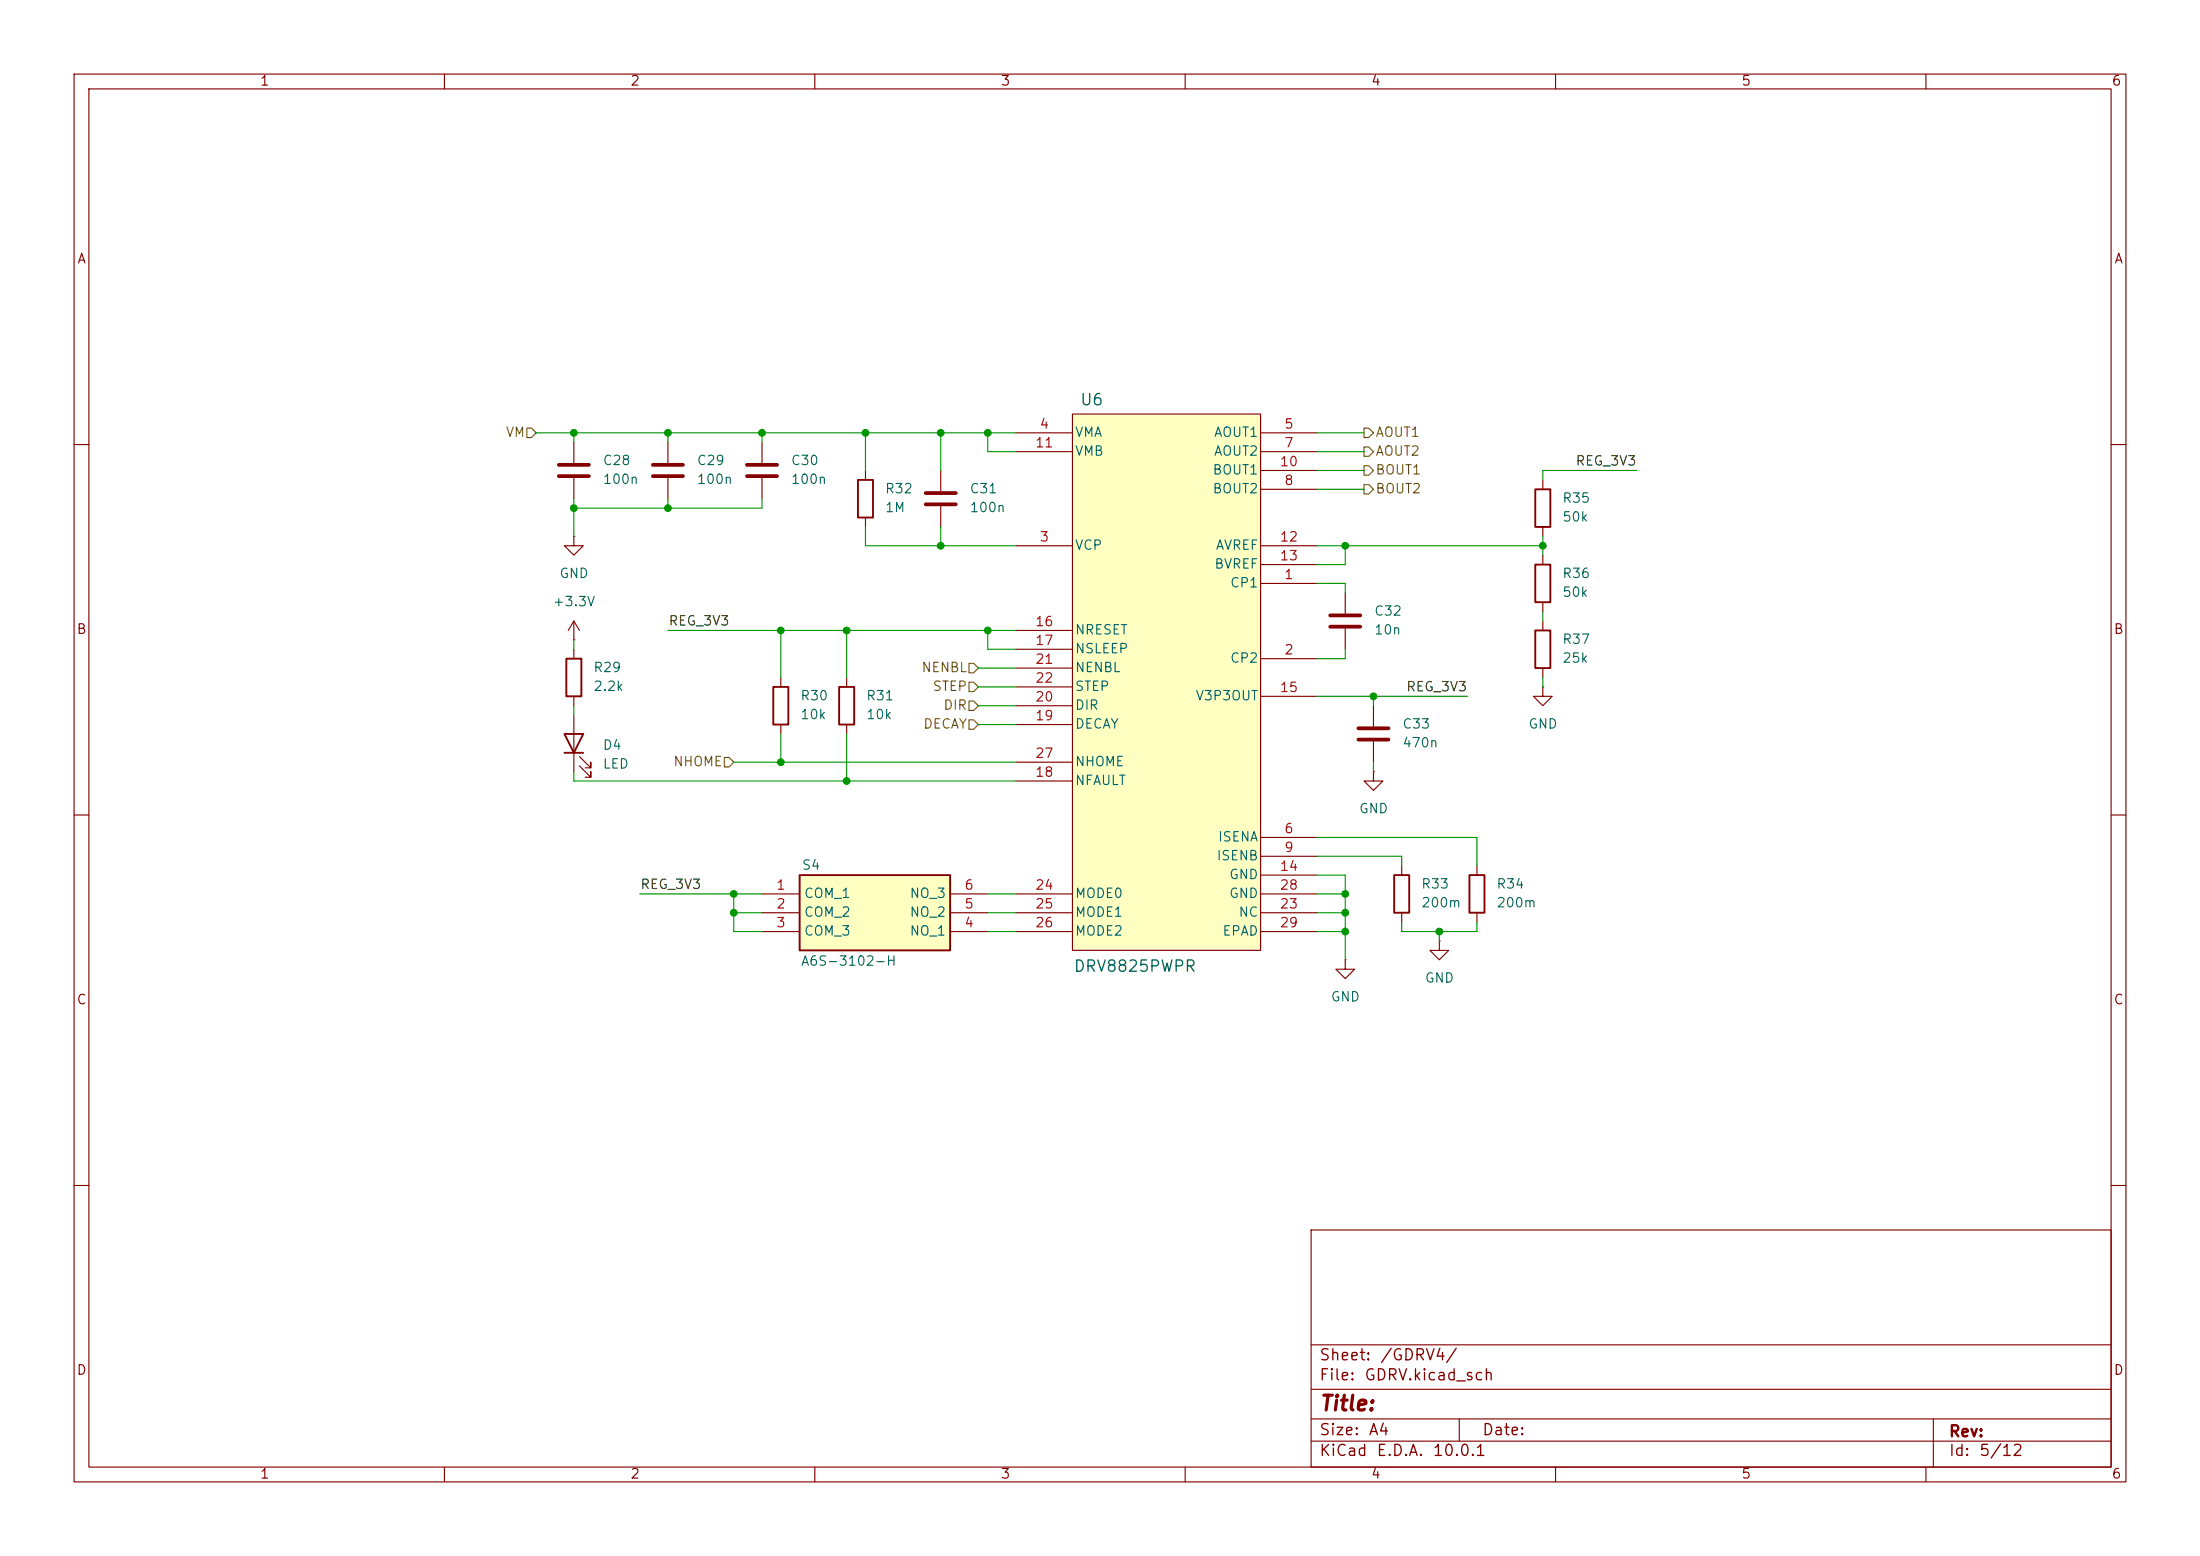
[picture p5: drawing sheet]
<svg xmlns="http://www.w3.org/2000/svg" width="297mm" height="210mm" viewBox="0 0 297 210" stroke-linecap="round" stroke-linejoin="round" font-family="sans-serif">
<g fill="none" stroke="#840000" stroke-width=".15">
<path d="M10 10h277v190h-277zM12 12h273v186h-273zM60 10v2M110 10v2M160 10v2M210 10v2M260 10v2M10 60h2M285 60h2M10 110h2M285 110h2M10 160h2"/>
<path d="M177 166h108v32h-108zM285 160h2M60 198v2M110 198v2M160 198v2M177 194.5h108M177 191.5h108M177 187.5h108M177 181.5h108M197 191.5v3M210 198v2M260 198v2"/>
<path d="M261 191.5v6.5"/>
</g>
<path d="M144.8 55.9h25.4v72.4h-25.4z" fill="#ffffc2"/>
<g fill="none" stroke="#840000" stroke-width=".15">
<path d="M137.2 58.4h7.6M144.8 55.9h25.4v72.4h-25.4zM170.2 58.4h7.6M77.5 72.4v1.3h1.2l-1.2 1.2-1.3-1.2h1.3M77.5 72.4h.1M127 63.5v2.8M127 68.3v2.8M137.2 73.7h7.6M137.2 61h7.6M170.2 78.7h7.6M170.2 73.7h7.6M170.2 61h7.6"/>
<path d="M170.2 66h7.6M170.2 63.5h7.6M170.2 76.2h7.6M208.3 64.8v1.2M208.3 71.1v1.3M208.3 74.9v1.3M77.5 86.4h.1M77.5 83.8l-.8 1.3M77.5 83.8l.7 1.3M77.5 83.8v2.6M114.3 91.4v1.3M114.3 97.8v1.3"/>
<path d="M137.2 85.1h7.6M137.2 87.6h7.6M137.2 97.8h7.6M137.2 95.3h7.6M137.2 90.2h7.6M137.2 92.7h7.6M170.2 88.9h7.6M170.2 94h7.6M208.3 92.7v1.3h-1.3l1.3 1.3 1.2-1.3h-1.2M208.3 92.7h.1M208.3 81.3v1.3M208.3 83.8v1.3"/>
<path d="M208.3 90.2v1.2M137.2 105.4h7.6M137.2 102.9h7.6M170.2 113h7.6M170.2 115.6h7.6M170.2 118.1h7.6M137.2 123.2h7.6M137.2 120.7h7.6M137.2 125.7h7.6M170.2 123.2h7.6M170.2 120.7h7.6M170.2 125.7h7.6"/>
</g>
<path d="M207.3 66h2v5.1h-2zM207.3 76.2h2v5.1h-2zM113.3 92.7h2v5.1h-2zM207.3 85.1h2v5.1h-2z" fill="none" stroke="#840000" stroke-width=".25"/>
<path d="M125 66.5h4M125 68.1h4" fill="none" stroke="#840000" stroke-width=".51"/>
<path d="M107.9 118.1h20.4v10.2h-20.4z" fill="#ffffc2"/>
<path d="M115.8 64.8h2.1v5.1h-2.1zM76.2 99.1h2.5l-1.2 2.5zM76.5 88.9h2v5.1h-2zM104.4 92.7h2v5.1h-2zM76.2 101.6h2.5M107.9 118.1h20.4v10.2h-20.4zM188.2 118.1h2v5.1h-2zM198.4 118.1h2v5.1h-2z" fill="none" stroke="#840000" stroke-width=".25"/>
<g fill="none" stroke="#840000" stroke-width=".15">
<path d="M77.5 59.7v2.8M90.2 59.7v2.8M102.9 59.7v2.8M77.5 64.5v2.8M90.2 64.5v2.8M102.9 64.5v2.8M116.8 63.5v1.3M116.8 69.9v1.2M77.5 87.6v1.3M77.5 94v1.3M77.5 96.5v7.6M105.4 91.4v1.3"/>
<path d="M105.4 97.8v1.3M181.6 80v2.8M181.6 84.8v2.8M185.4 95.3v2.7M78.2 103.4l1.6 1.5v-.8v.8h-.8M78.2 102.1l1.6 1.5v-.7v.7h-.8M185.4 104.1v1.3h-1.3l1.3 1.3 1.3-1.3h-1.3M185.4 104.1h.1M185.4 100.1v2.8M189.2 116.8v1.3M199.4 116.8v1.3M102.9 120.7h5"/>
<path d="M102.9 123.2h5M102.9 125.7h5M128.3 120.7h5M128.3 123.2h5M128.3 125.7h5M181.6 129.5v1.3h-1.3l1.3 1.3 1.3-1.3h-1.3M181.6 129.5h.1M189.2 123.2v1.3M194.3 127v1.3h1.3l-1.3 1.2-1.3-1.2h1.3M194.3 127h.1M199.4 123.2v1.3"/>
</g>
<path d="M75.4 62.7h4.1M75.4 64.3h4.1M88.1 62.7h4.1M88.1 64.3h4.1M100.8 62.7h4.1M100.8 64.3h4.1M179.6 83.1h4M179.6 84.6h4M183.4 98.3h4.1M183.4 99.8h4.1" fill="none" stroke="#840000" stroke-width=".51"/>
<path d="M71.1 57.8h.7l.6 .6-.6 .7h-.7zM184.1 57.8h.7l.6 .6-.6 .7h-.7zM184.1 62.9h.7l.6 .6-.6 .6h-.7zM184.1 65.4h.7l.6 .6-.6 .7h-.7zM184.1 60.3h.7l.6 .7-.6 .6h-.7zM130.8 92.1h.6l.7 .6-.7 .6h-.6zM130.8 89.5h.6l.7 .7-.7 .6h-.6zM130.8 97.2h.6l.7 .6-.7 .6h-.6zM130.8 94.6h.6l.7 .7-.7 .6h-.6zM97.8 102.2h.6l.7 .7-.7 .6h-.6z" fill="none" stroke="#725600" stroke-width=".15"/>
<g fill="none" stroke="#009600" stroke-width=".15">
<path d="M72.4 58.4h64.8M77.5 58.4v1.3M90.2 58.4v1.3M102.9 58.4v1.3M116.8 58.4v5.1M127 58.4v5.1M133.3 58.4v2.6h3.9M177.8 58.4h6.3M77.5 67.3v5.1M90.2 67.3v1.3M102.9 67.3v1.3h-25.4M116.8 71.1v2.6h20.4"/>
<path d="M127 71.1v2.6M177.8 73.7h30.5M177.8 61h6.3M177.8 63.5h6.3M177.8 78.7h3.8v1.3M177.8 66h6.3M181.6 73.7v2.5h-3.8M208.3 72.4v2.5M221 63.5h-12.7v1.3M77.5 86.4v1.2M77.5 95.3v1.2M90.2 85.1h47"/>
<path d="M105.4 85.1v6.3M105.4 99.1v3.8M114.3 85.1v6.3M114.3 99.1v6.3M132.1 95.3h5.1M132.1 97.8h5.1M132.1 90.2h5.1M132.1 92.7h5.1M133.3 85.1v2.5h3.9M177.8 94h20.3M181.6 87.6v1.3h-3.8M185.4 94v1.3"/>
<path d="M208.3 82.6v1.2M208.3 91.4v1.3M77.5 104.1v1.3h59.7M99.1 102.9h38.1M177.8 118.1h3.8v11.4M177.8 115.6h11.4v1.2M177.8 113h21.6v3.8M185.4 102.9v1.2M86.4 120.7h16.5M99.1 120.7v5h3.8M99.1 123.2h3.8M133.3 125.7h3.9"/>
<path d="M133.3 120.7h3.9M133.3 123.2h3.9M177.8 125.7h3.8M177.8 120.7h3.8M177.8 123.2h3.8M189.2 124.5v1.2h10.2v-1.2M194.3 125.7v1.3"/>
</g>
<g fill="#009600" stroke="#009600" stroke-width=".14">
<circle cx="133.3" cy="58.4" r=".46"/>
<circle cx="127" cy="73.7" r=".46"/>
<circle cx="127" cy="58.4" r=".46"/>
<circle cx="116.8" cy="58.4" r=".46"/>
<circle cx="181.6" cy="73.7" r=".46"/>
<circle cx="185.4" cy="94" r=".46"/>
<circle cx="133.3" cy="85.1" r=".46"/>
<circle cx="90.2" cy="68.6" r=".46"/>
<circle cx="77.5" cy="68.6" r=".46"/>
<circle cx="77.5" cy="58.4" r=".46"/>
<circle cx="90.2" cy="58.4" r=".46"/>
<circle cx="102.9" cy="58.4" r=".46"/>
<circle cx="208.3" cy="73.7" r=".46"/>
<circle cx="194.3" cy="125.7" r=".46"/>
<circle cx="181.6" cy="123.2" r=".46"/>
<circle cx="181.6" cy="120.7" r=".46"/>
<circle cx="181.6" cy="125.7" r=".46"/>
<circle cx="105.4" cy="85.1" r=".46"/>
<circle cx="114.3" cy="85.1" r=".46"/>
<circle cx="114.3" cy="105.4" r=".46"/>
<circle cx="105.4" cy="102.9" r=".46"/>
<circle cx="99.1" cy="123.2" r=".46"/>
<circle cx="99.1" cy="120.7" r=".46"/>
</g>
<text font-size="2" fill="#840000" x="178" y="190.9">Title:</text>
<g font-size="1.5" fill="#006464">
<text x="145.7" y="55.1">U6</text>
<text x="144.8" y="131.5">DRV8825PWPR</text>
</g>
<g font-size="1.5" fill="#840000">
<text x="178" y="184">Sheet:</text>
<text x="186.2" y="184">/GDRV4/</text>
<text x="178" y="186.7">File:</text>
<text x="184.1" y="186.7">GDRV.kicad_sch</text>
<text x="178" y="196.9">KiCad</text>
<text x="178" y="194.1">Size:</text>
<text x="184.7" y="194.1">A4</text>
<text x="185.7" y="196.9">E.D.A.</text>
<text x="193.3" y="196.9">10.0.1</text>
<text x="200" y="194.1">Date:</text>
<text x="263" y="194.3">Rev:</text>
<text x="263" y="196.9">Id:</text>
<text x="267.1" y="196.9">5/12</text>
</g>
<g font-size="1.3" fill="#840000">
<text x="35" y="11.9">1</text>
<text x="85" y="11.9">2</text>
<text x="135" y="11.9">3</text>
<text x="185" y="11.9">4</text>
<text x="235" y="11.9">5</text>
<text x="285" y="11.9">6</text>
<text x="10.3" y="35.9">A</text>
<text x="285.3" y="35.9">A</text>
<text x="10.3" y="85.9">B</text>
<text x="285.3" y="85.9">B</text>
<text x="10.3" y="135.9">C</text>
<text x="285.3" y="135.9">C</text>
<text x="10.3" y="185.9">D</text>
<text x="285.3" y="185.9">D</text>
<text x="35" y="199.9">1</text>
<text x="85" y="199.9">2</text>
<text x="135" y="199.9">3</text>
<text x="185" y="199.9">4</text>
<text x="235" y="199.9">5</text>
<text x="285" y="199.9">6</text>
</g>
<g font-size="1.3" fill="#725600">
<text x="68.2" y="59.3">VM</text>
<text x="185.6" y="59.3">AOUT1</text>
<text x="185.6" y="64.4">BOUT1</text>
<text x="185.6" y="61.8">AOUT2</text>
<text x="185.6" y="66.9">BOUT2</text>
<text x="124.3" y="91">NENBL</text>
<text x="125.8" y="93.6">STEP</text>
<text x="124.6" y="98.7">DECAY</text>
<text x="127.3" y="96.1">DIR</text>
<text x="90.8" y="103.7">NHOME</text>
</g>
<g font-size="1.3" fill="#a90000">
<text x="140.3" y="58.2">4</text>
<text x="173.3" y="58.2">5</text>
<text x="139.7" y="60.7">11</text>
<text x="172.7" y="63.2">10</text>
<text x="173.3" y="60.7">7</text>
<text x="173.3" y="65.8">8</text>
<text x="140.3" y="73.4">3</text>
<text x="172.7" y="73.4">12</text>
<text x="172.7" y="75.9">13</text>
<text x="173.3" y="78.5">1</text>
<text x="139.7" y="84.8">16</text>
<text x="139.7" y="87.4">17</text>
<text x="139.7" y="89.9">21</text>
<text x="173.3" y="88.6">2</text>
<text x="139.7" y="95">20</text>
<text x="139.7" y="92.5">22</text>
<text x="172.7" y="93.7">15</text>
<text x="139.7" y="97.5">19</text>
<text x="139.7" y="105.2">18</text>
<text x="139.7" y="102.6">27</text>
<text x="173.3" y="112.8">6</text>
<text x="172.7" y="117.9">14</text>
<text x="173.3" y="115.3">9</text>
<text x="104.7" y="120.4">1</text>
<text x="104.7" y="122.9">2</text>
<text x="104.7" y="125.5">3</text>
<text x="130.1" y="125.5">4</text>
<text x="130.1" y="122.9">5</text>
<text x="130.1" y="120.4">6</text>
<text x="139.7" y="120.4">24</text>
<text x="139.7" y="122.9">25</text>
<text x="139.7" y="125.5">26</text>
<text x="172.7" y="122.9">23</text>
<text x="172.7" y="120.4">28</text>
<text x="172.7" y="125.5">29</text>
</g>
<g font-size="1.3" fill="#006464">
<text x="145" y="59.3">VMA</text>
<text x="163.8" y="59.3">AOUT1</text>
<text x="81.3" y="65.6">100n</text>
<text x="81.3" y="63.1">C28</text>
<text x="94" y="65.6">100n</text>
<text x="94" y="63.1">C29</text>
<text x="106.7" y="65.6">100n</text>
<text x="106.7" y="63.1">C30</text>
<text x="145" y="61.8">VMB</text>
<text x="163.6" y="64.4">BOUT1</text>
<text x="163.8" y="61.8">AOUT2</text>
<text x="119.4" y="69.4">1M</text>
<text x="119.4" y="66.9">R32</text>
<text x="130.8" y="69.4">100n</text>
<text x="130.8" y="66.9">C31</text>
<text x="163.6" y="66.9">BOUT2</text>
<text x="210.8" y="70.7">50k</text>
<text x="210.8" y="68.2">R35</text>
<text x="145" y="74.5">VCP</text>
<text x="163.9" y="77.1">BVREF</text>
<text x="164" y="74.5">AVREF</text>
<text x="74.5" y="82.1">+3.3V</text>
<text x="75.4" y="78.3">GND</text>
<text x="166" y="79.6">CP1</text>
<text x="185.4" y="83.4">C32</text>
<text x="210.8" y="80.9">50k</text>
<text x="210.8" y="78.3">R36</text>
<text x="145" y="86">NRESET</text>
<text x="145" y="88.5">NSLEEP</text>
<text x="166" y="89.8">CP2</text>
<text x="185.4" y="86">10n</text>
<text x="210.8" y="89.8">25k</text>
<text x="210.8" y="87.2">R37</text>
<text x="80" y="93.6">2.2k</text>
<text x="80" y="91">R29</text>
<text x="108" y="94.8">R30</text>
<text x="116.8" y="94.8">R31</text>
<text x="145" y="91">NENBL</text>
<text x="145" y="93.6">STEP</text>
<text x="161.3" y="94.8">V3P3OUT</text>
<text x="81.3" y="101.5">D4</text>
<text x="108" y="97.4">10k</text>
<text x="116.8" y="97.4">10k</text>
<text x="145" y="98.7">DECAY</text>
<text x="145" y="96.1">DIR</text>
<text x="189.2" y="101.2">470n</text>
<text x="189.2" y="98.7">C33</text>
<text x="206.2" y="98.7">GND</text>
<text x="81.3" y="104.1">LED</text>
<text x="145" y="106.3">NFAULT</text>
<text x="145" y="103.7">NHOME</text>
<text x="164.3" y="113.9">ISENA</text>
<text x="183.4" y="110.1">GND</text>
<text x="108.2" y="117.7">S4</text>
<text x="164.2" y="116.4">ISENB</text>
<text x="165.9" y="119">GND</text>
<text x="108.5" y="121.5">COM_1</text>
<text x="108.5" y="124.1">COM_2</text>
<text x="122.7" y="124.1">NO_2</text>
<text x="122.7" y="121.5">NO_3</text>
<text x="145" y="121.5">MODE0</text>
<text x="145" y="124.1">MODE1</text>
<text x="165.9" y="121.5">GND</text>
<text x="167.1" y="124.1">NC</text>
<text x="191.8" y="120.2">R33</text>
<text x="191.8" y="122.8">200m</text>
<text x="201.9" y="120.2">R34</text>
<text x="201.9" y="122.8">200m</text>
<text x="108" y="130.7">A6S-3102-H</text>
<text x="108.5" y="126.6">COM_3</text>
<text x="122.7" y="126.6">NO_1</text>
<text x="145" y="126.6">MODE2</text>
<text x="164.9" y="126.6">EPAD</text>
<text x="179.6" y="135.5">GND</text>
<text x="192.3" y="132.9">GND</text>
</g>
<g font-size="1.3" fill="#0f0f0f">
<text x="212.6" y="63.2">REG_3V3</text>
<text x="90.2" y="84.7">REG_3V3</text>
<text x="189.8" y="93.6">REG_3V3</text>
<text x="86.4" y="120.3">REG_3V3</text>
</g>
</svg>
